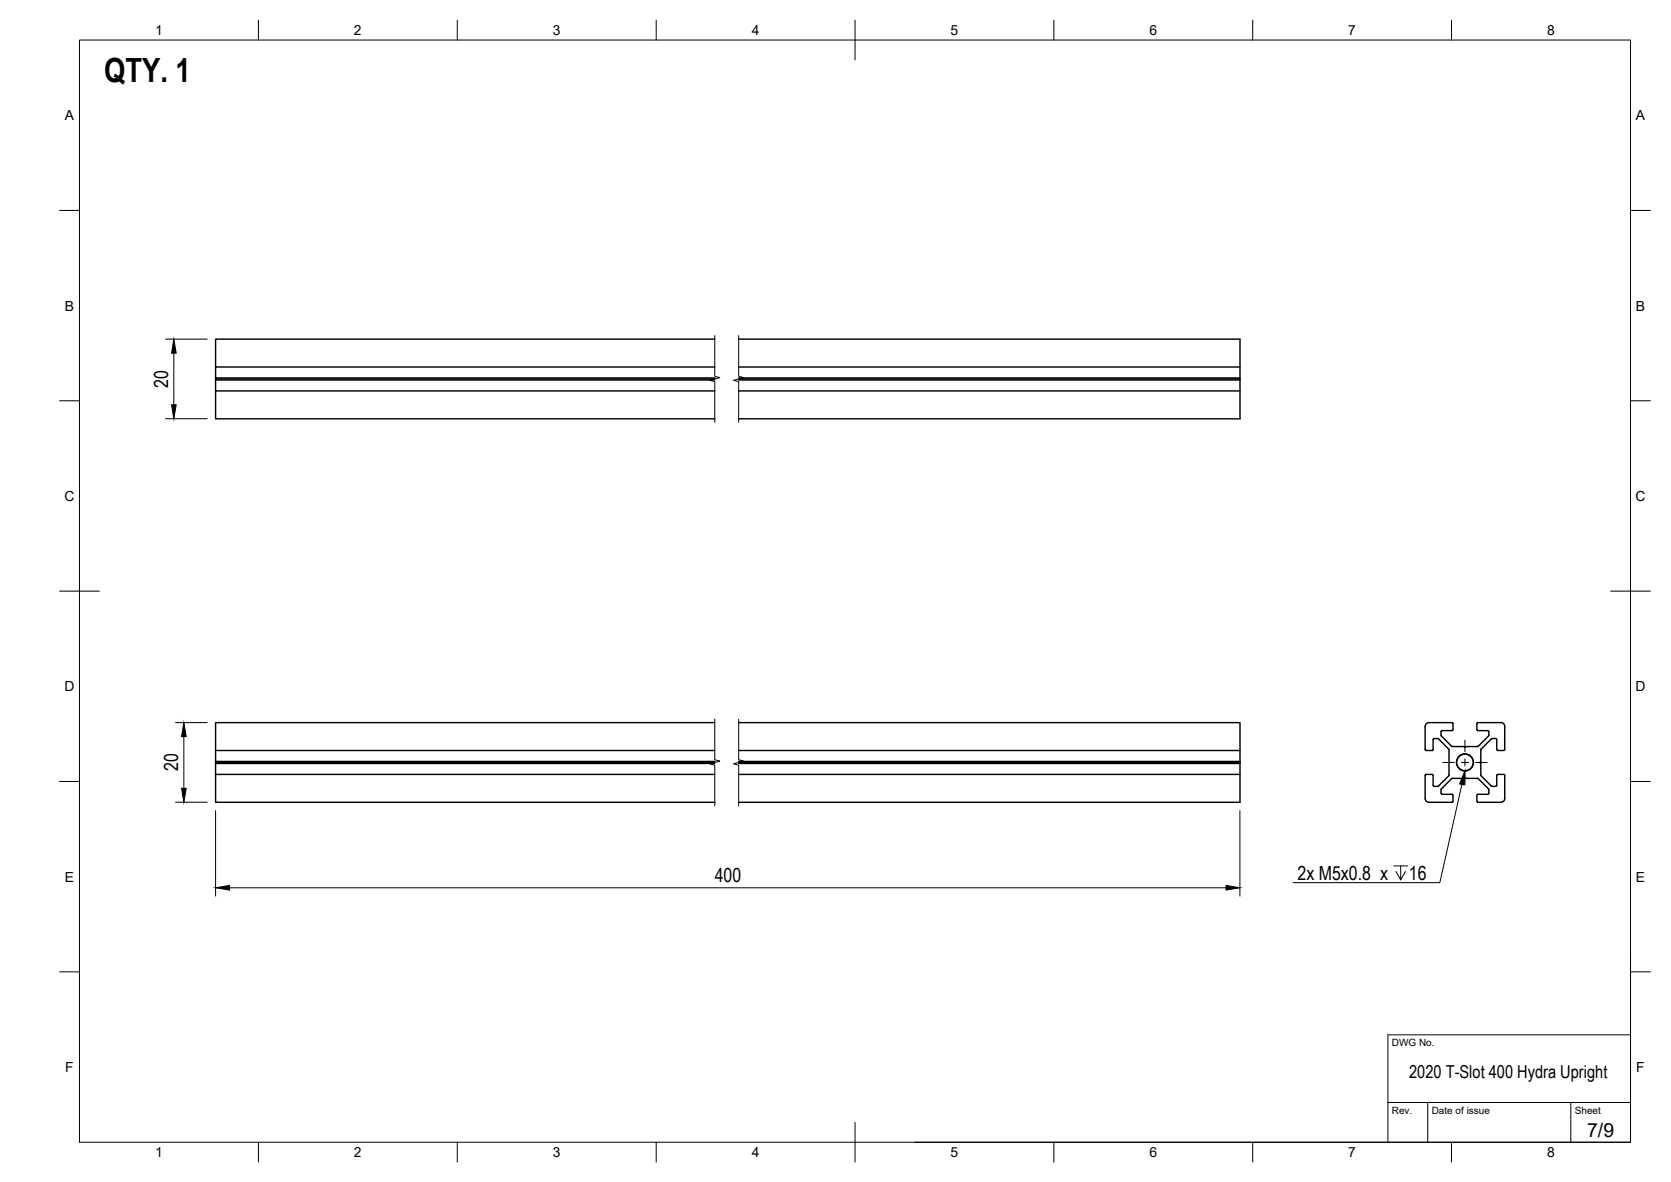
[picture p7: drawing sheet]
<svg xmlns="http://www.w3.org/2000/svg" width="420mm" height="297mm" viewBox="0 0 420 297" stroke-linecap="round" stroke-linejoin="round" font-family="sans-serif">
<!-- layer: Visible -->
<g fill="none" stroke="#000" stroke-width=".36">
<path d="M54.2 92.2v2.8h125.5M54.2 95v.2h125.5M54.2 95.2v.3h125.5M54.2 95.5v2.7h125.5M54.2 98.2v7h125.5M179.7 85.2h-125.5v7h125.5M185.7 85.2h126.1v20h-126.1M185.7 95h126.1M185.7 95.2h126.1M185.7 95.5h126.1M185.7 98.2h126.1M185.7 92.2h126.1"/>
<path d="M54.2 188.6v2.8h125.5M54.2 191.4v.2h125.5M54.2 191.6v.3h125.5M54.2 191.9v2.7h125.5M54.2 194.6v7h125.5M179.7 181.6h-125.5v7h125.5M185.7 181.6h126.1v20h-126.1M185.7 188.6h126.1M185.7 191.4h126.1M185.7 191.6h126.1M185.7 191.9h126.1M185.7 194.6h126.1"/>
<path d="M358.3 194.9v5.7M358.4 188.3l.2 .3M358.6 188.6h1.5M358.6 194.6h1.5M358.6 194.6l-.2 .3M360.1 194.6l.2 .3v2.5M360.3 185.9v2.4l-.2 .3M360.4 197.4l.2 .2M360.6 185.6l1.1 .1 2.6 2.5M360.6 197.6h.9M360.6 185.6l-.2 .2M362.3 198.4l.1 1.1 2.9 .2v1.8l-6 .1a1.01 1.01 0 0 1-1-1"/>
<path d="M362.4 198.3l2.7-2.7h3l.2-.2 .3 .2h3l2.8 2.8M362.4 185l2.8 2.6M362.4 185v-1.3l2.9-.2v-1.8l-6-.1a1.01 1.01 0 0 0-1 1v5.7M362.4 198.2v.2M364.3 188.2v3.2l.3 .2-.3 .3v3l-2.8 2.7M365.1 187.6h3l.2 .3 .3-.3h2.9M372.3 188.4v3l-.2 .2 .2 .3v2.9M372.4 194.8l2.6 2.7M372.4 188.2v.2M374.4 198.4l-.1 1.1-2.9 .2v1.8l6 .1a1.01 1.01 0 0 0 1-1M375 185.7l-2.6 2.5M375 185.7l1.1-.1 .2 .2"/>
<path d="M375 197.5l.2 .1M375.2 197.6h.9M376.1 197.6l.2-.2 .1-2.7h1.9l.1 5.9M376.3 185.9l.1 2.6h1.9l.1-5.9a.97 .97 0 0 0-1-1l-6 .1v1.8l2.7 .1 .3 .3-.1 1-2.8 2.7"/>
<circle cx="368.4" cy="191.6" r="2.11"/>
<circle cx="368.4" cy="191.6" r="2.13"/>
</g>
<!-- layer: BORDER -->
<g fill="none" stroke="#000" stroke-width=".25">
<path d="M20 10.1h390v276.9h-390zM65 5.1v5M115 5.1v5M165 5.1v5M215 5.1v10M265 5.1v5M315 5.1v5M365 5.1v5M15 52.9h5M410 52.9h5M15 100.7h5M410 100.7h5"/>
<path d="M15 148.6h10M405 148.6h10M15 196.4h5M410 196.4h5M15 244.2h5M410 244.2h5M65 287v5M115 287v5M165 287v5M215 282.1v9.9M265 287v5M315 287v5"/>
<path d="M365 287v5"/>
</g>
<!-- layer: TITLEBLOCK -->
<path d="M410 240.1v46.9h-180M349 277.1h61M359 277.1v9.9M395 277.1v9.9M410 260.1h-61v26.9" fill="none" stroke="#000" stroke-width=".25"/>
<!-- layer: Break Lines -->
<path d="M179.7 84.3v10.3l1.3 .3-2.5 .7 1.2 .3v10.2M185.7 84.3v10.3l1.3 .3-2.5 .7 1.2 .3v10.2M179.7 180.7v10.2l1.3 .4-2.5 .6 1.2 .4v10.2M185.7 180.7v10.2l1.3 .4-2.5 .6 1.2 .4v10.2" fill="none" stroke="#000" stroke-width=".25"/>
<!-- layer: FD_Dimensions -->
<path d="M41.6 85.2h10.5M43.7 88.7v13M41.6 105.2h10.5M44.1 181.6h8M46.2 185.1v13M44.1 201.6h8M54.2 203.7v21.5M311.8 203.7v21.5M57.7 223.1h250.6" fill="none" stroke="#000" stroke-width=".25"/>
<path d="M43.7 85.2l.6 3.5h-1.2zM43.1 101.7h1.2l-.6 3.5zM46.2 181.6l.6 3.5h-1.1zM45.7 198.1h1.1l-.6 3.5zM54.2 223.1l3.5-.6v1.2zM308.3 222.5l3.5 .6-3.5 .6z" fill="#000" stroke="#000" stroke-width=".25"/>
<!-- layer: Hole Notes -->
<path d="M367.6 197.1l-5.6 24.7h-36.9M350.4 217.6h3.5M352.2 217.6v3.5l-1.2-2.1M353.4 219l-1.2 2.1" fill="none" stroke="#000" stroke-width=".25"/>
<path d="M368.3 193.7l-.1 3.6-1.2-.3z" fill="#000" stroke="#000" stroke-width=".25"/>
<!-- layer: Smart Centers -->
<path d="M362.8 191.6h2.9M367.5 191.6h1.8M368.3 186v2.9M368.3 190.7v1.8M368.3 194.3v2.9M371 191.6h3" fill="none" stroke="#000" stroke-width=".25"/>
<text font-size="8.4" x="26.2" y="20.5">QTY. 1</text>
<g font-size="4.9">
<text x="42.2" y="97.4" transform="rotate(-90 42.2 97.4)">20</text>
<text x="44.8" y="193.8" transform="rotate(-90 44.8 193.8)">20</text>
<text x="179.7" y="221.6">400</text>
<text x="326.3" y="221.1">2x M5x0.8 x</text>
<text x="354.3" y="221.1">16</text>
<text x="399.1" y="285.7">7/9</text>
</g>
<text font-size="4.5" x="354.3" y="271">2020 T-Slot 400 Hydra Upright</text>
<g font-size="3.5">
<text x="39" y="8.8">1</text>
<text x="89" y="8.8">2</text>
<text x="139" y="8.8">3</text>
<text x="189" y="8.8">4</text>
<text x="239" y="8.8">5</text>
<text x="289" y="8.8">6</text>
<text x="339" y="8.8">7</text>
<text x="389" y="8.8">8</text>
<text x="16.3" y="30.2">A</text>
<text x="411.3" y="30.2">A</text>
<text x="16.3" y="78">B</text>
<text x="411.3" y="78">B</text>
<text x="16.2" y="125.9">C</text>
<text x="411.2" y="125.9">C</text>
<text x="16.2" y="173.7">D</text>
<text x="411.2" y="173.7">D</text>
<text x="16.3" y="221.6">E</text>
<text x="411.3" y="221.6">E</text>
<text x="16.4" y="269.4">F</text>
<text x="411.4" y="269.4">F</text>
<text x="39" y="290.8">1</text>
<text x="89" y="290.8">2</text>
<text x="139" y="290.8">3</text>
<text x="189" y="290.8">4</text>
<text x="239" y="290.8">5</text>
<text x="289" y="290.8">6</text>
<text x="339" y="290.8">7</text>
<text x="389" y="290.8">8</text>
</g>
<g font-size="2.5">
<text x="350" y="262.9">DWG No.</text>
<text x="350" y="279.9">Rev.</text>
<text x="360" y="279.9">Date of issue</text>
<text x="396" y="279.9">Sheet</text>
</g>
</svg>
